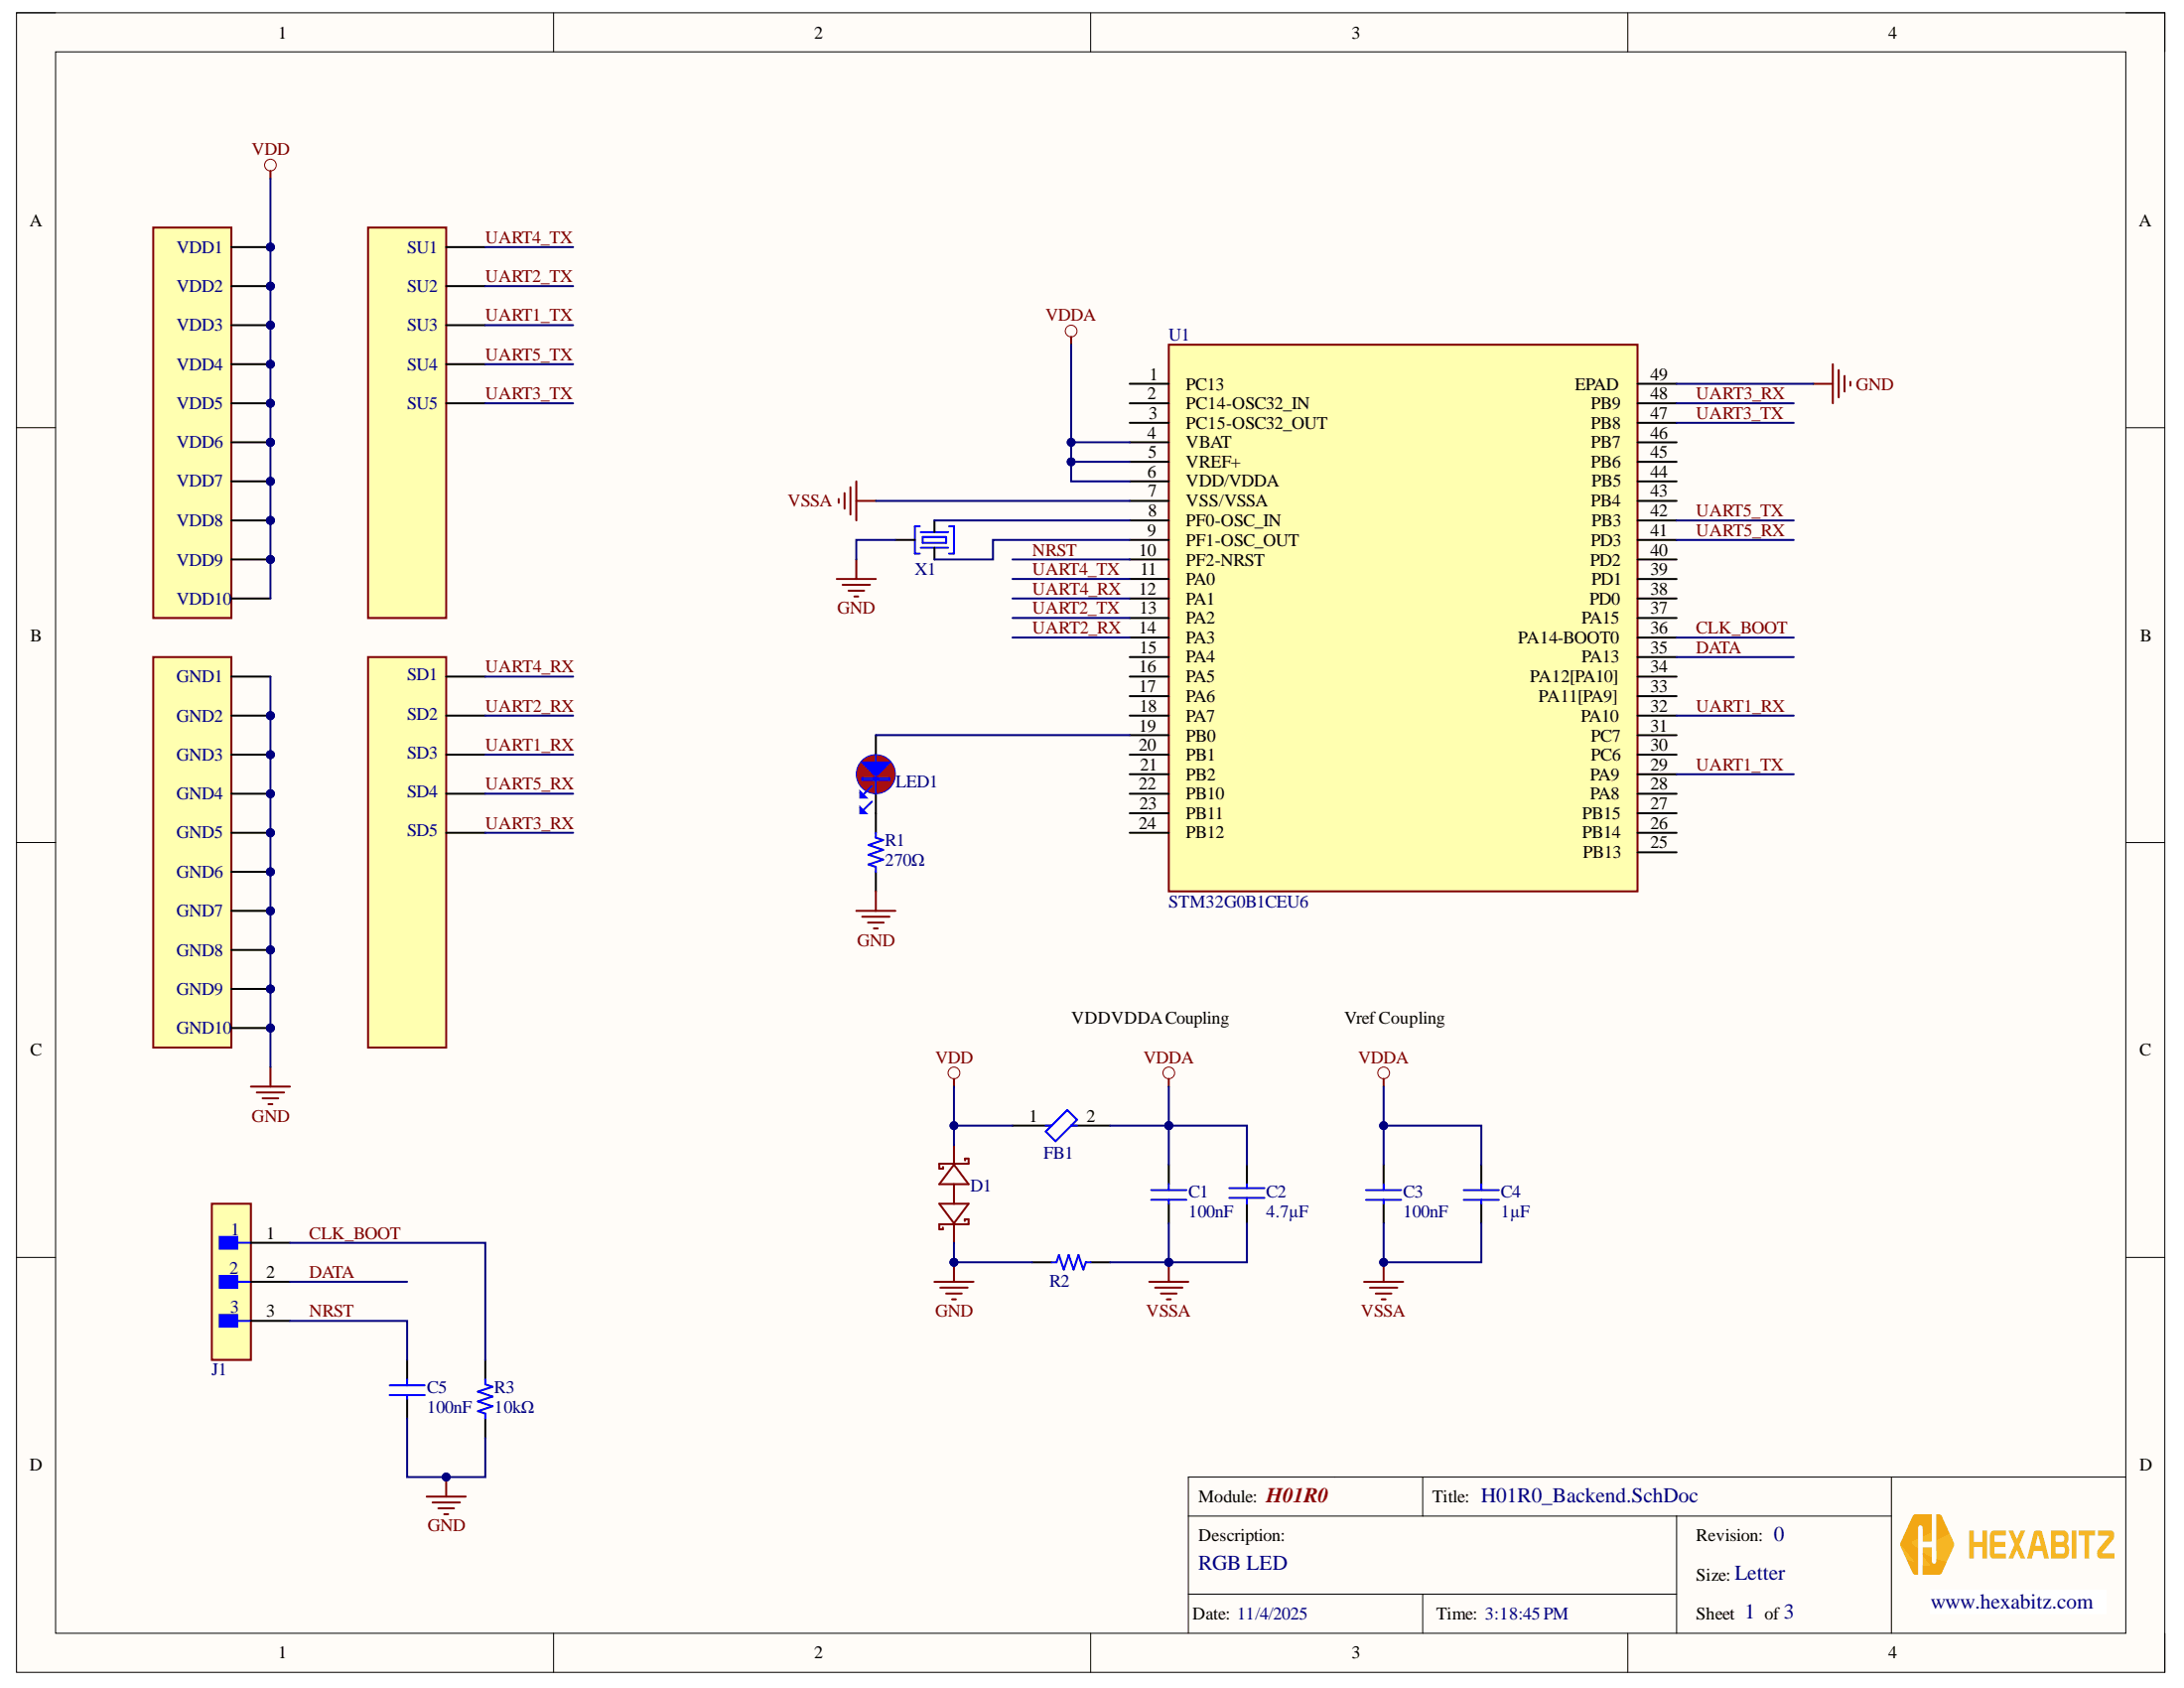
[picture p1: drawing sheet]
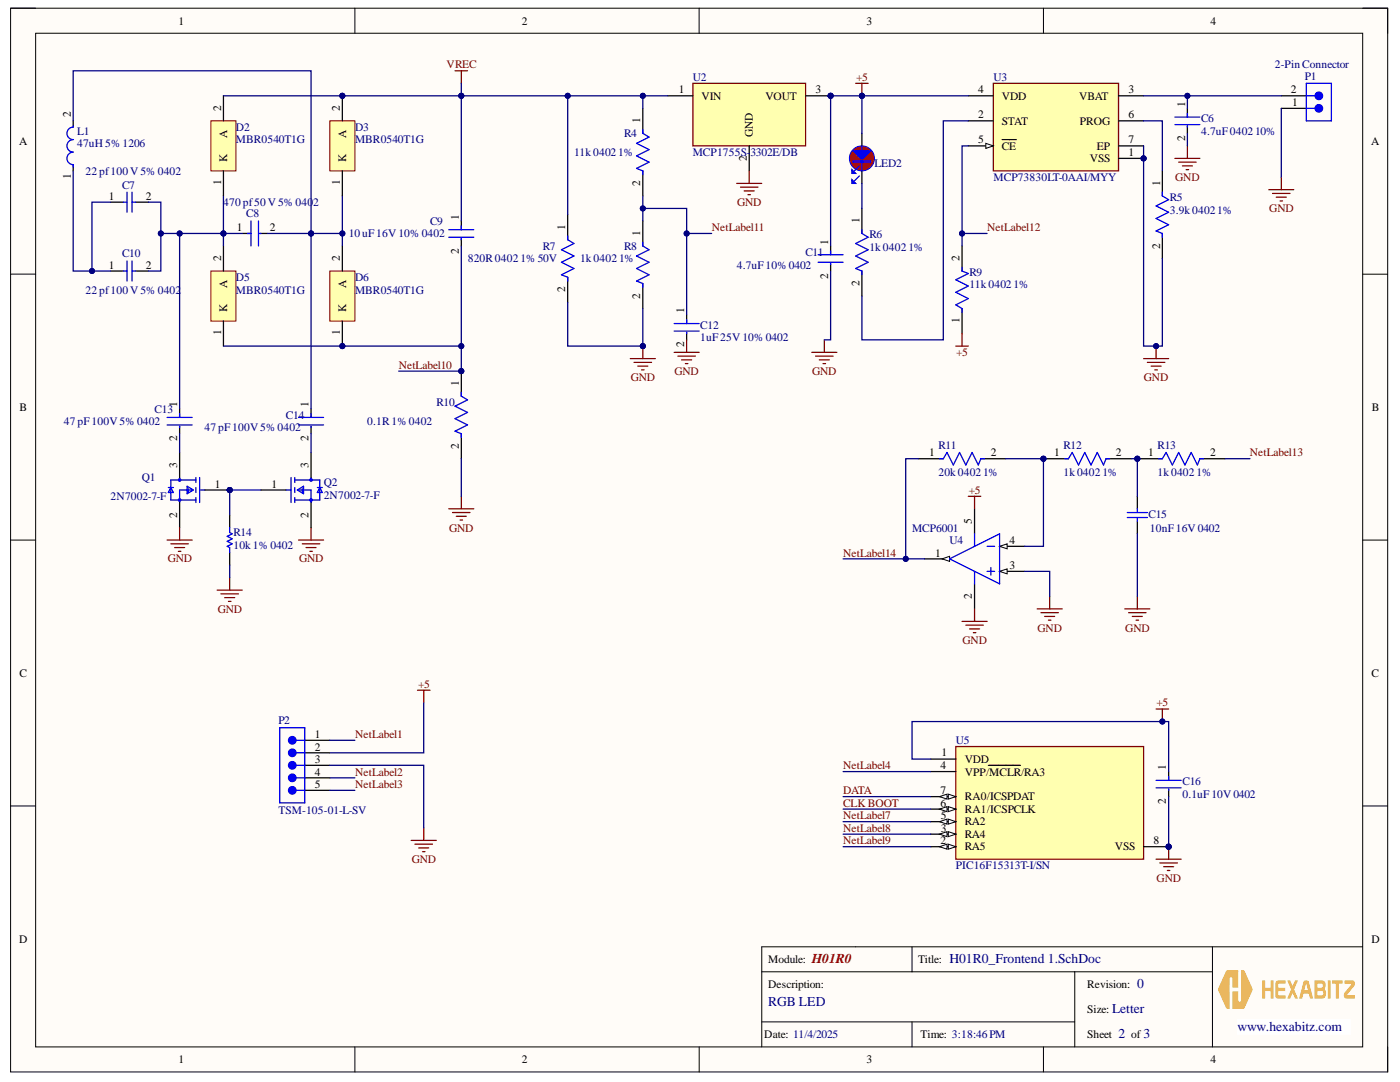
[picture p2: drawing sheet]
# Altium project H01R0.PrjPcb
Module_Description: RGB LED; Module_Name: H01R0; revision: 0
2 sheets, 80 parts. Net scope: global (net labels, ports and power ports of the same name join across sheets).
Board file: H01R0.PcbDoc
Sheets:
  H01R0_Backend.SchDoc
  H01R0_Frontend 1.SchDoc

## Sheet H01R0_Backend.SchDoc
size Letter; CompanyName: Hexabitz; DocumentNumber: 1; SheetNumber: 1; SheetTotal: 3

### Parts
C1  value 100nF  [C0603]  (hidden comment: CL10B104KA8NNNC)
C2  value 4.7µF  [C0805]  (hidden comment: CL21X475KAQNNNE)
C3  value 100nF  [C0603]  (hidden comment: CL10B104KA8NNNC)
C4  value 1µF  [C0805]  (hidden comment: CC0805KKX7R7BB105)
C5  value 100nF  [C0603]  (hidden comment: CL10B104KA8NNNC)
D1  CDSOD323-T03SC  [SOD2513X114N]  (value not drawn)
FB1  MMZ1608Y300B  [FP-MMZ1608-0_8-MFG]  (value not drawn)
GND1  HEXABIT_UART_PORT  [HEXABIT_POWER_PORT_D]  (value not drawn)  (no BOM)
GND2  HEXABIT_UART_PORT  [HEXABIT_POWER_PORT_D]  (value not drawn)  (no BOM)
GND3  HEXABIT_UART_PORT  [HEXABIT_POWER_PORT_D_300R]  (value not drawn)  (no BOM)
GND4  HEXABIT_UART_PORT  [HEXABIT_POWER_PORT_D]  (value not drawn)  (no BOM)
GND5  HEXABIT_UART_PORT  [HEXABIT_POWER_PORT_D]  (value not drawn)  (no BOM)
GND6  HEXABIT_UART_PORT  [HEXABIT_POWER_PORT_D]  (value not drawn)  (no BOM)
GND7  HEXABIT_UART_PORT  [HEXABIT_POWER_PORT_D]  (value not drawn)  (no BOM)
GND8  HEXABIT_UART_PORT  [HEXABIT_POWER_PORT_D_300L]  (value not drawn)  (no BOM)
GND9  HEXABIT_UART_PORT  [HEXABIT_POWER_PORT_D]  (value not drawn)  (no BOM)
GND10  HEXABIT_UART_PORT  [HEXABIT_POWER_PORT_D]  (value not drawn)  (no BOM)
J1  TSW-103-14-G-S  [FP-TSW-103-14-G-S-MFG]  (value not drawn)
LED1  VLMS1300-GS08  [FP-6_541-5092_01-4-MFG]  (value not drawn)
R1  value 270Ω  [R0603]  (hidden comment: Manufacturer Part Number)
R2  Manufacturer Part Number  [R0603]  (value not drawn)
R3  value 10kΩ  [R0603]  (hidden comment: Manufacturer Part Number)
SD1  HEXABIT_UART_PORT  [HEXABIT_UART_PORT_D]  (value not drawn)  (no BOM)
SD2  HEXABIT_UART_PORT  [HEXABIT_UART_PORT_D]  (value not drawn)  (no BOM)
SD3  HEXABIT_UART_PORT  [HEXABIT_UART_PORT_D]  (value not drawn)  (no BOM)
SD4  HEXABIT_UART_PORT  [HEXABIT_UART_PORT_D]  (value not drawn)  (no BOM)
SD5  HEXABIT_UART_PORT  [HEXABIT_UART_PORT_D]  (value not drawn)  (no BOM)
SU1  HEXABIT_UART_PORT  [HEXABIT_UART_PORT_U]  (value not drawn)  (no BOM)
SU2  HEXABIT_UART_PORT  [HEXABIT_UART_PORT_U]  (value not drawn)  (no BOM)
SU3  HEXABIT_UART_PORT  [HEXABIT_UART_PORT_U]  (value not drawn)  (no BOM)
SU4  HEXABIT_UART_PORT  [HEXABIT_UART_PORT_U]  (value not drawn)  (no BOM)
SU5  HEXABIT_UART_PORT  [HEXABIT_UART_PORT_U]  (value not drawn)  (no BOM)
U1  STM32G0B1CEU6  [QFN50P700X700X65-49N-D]
VDD1  HEXABIT_UART_PORT  [HEXABIT_POWER_PORT_U]  (value not drawn)  (no BOM)
VDD2  HEXABIT_UART_PORT  [HEXABIT_POWER_PORT_U]  (value not drawn)  (no BOM)
VDD3  HEXABIT_UART_PORT  [HEXABIT_POWER_PORT_U_300R]  (value not drawn)  (no BOM)
VDD4  HEXABIT_UART_PORT  [HEXABIT_POWER_PORT_U]  (value not drawn)  (no BOM)
VDD5  HEXABIT_UART_PORT  [HEXABIT_POWER_PORT_U]  (value not drawn)  (no BOM)
VDD6  HEXABIT_UART_PORT  [HEXABIT_POWER_PORT_U]  (value not drawn)  (no BOM)
VDD7  HEXABIT_UART_PORT  [HEXABIT_POWER_PORT_U]  (value not drawn)  (no BOM)
VDD8  HEXABIT_UART_PORT  [HEXABIT_POWER_PORT_U_300L]  (value not drawn)  (no BOM)
VDD9  HEXABIT_UART_PORT  [HEXABIT_POWER_PORT_U]  (value not drawn)  (no BOM)
VDD10  HEXABIT_UART_PORT  [HEXABIT_POWER_PORT_U]  (value not drawn)  (no BOM)
X1  CSTCE8M00G52Z-R0  [XTALL_CSTCE8M00G52]  (value not drawn)

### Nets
GND: C5.1 D1.1(A) GND1.Pwr_D GND2.Pwr_D GND3.Pwr_D GND4.Pwr_D GND5.Pwr_D GND6.Pwr_D GND7.Pwr_D GND8.Pwr_D GND9.Pwr_D GND10.Pwr_D R1.1 R2.1 R3.2 U1.49(EPAD) X1.P$2
VDD: D1.2(C) FB1.1 VDD1.Pwr_U VDD2.Pwr_U VDD3.Pwr_U VDD4.Pwr_U VDD5.Pwr_U VDD6.Pwr_U VDD7.Pwr_U VDD8.Pwr_U VDD9.Pwr_U VDD10.Pwr_U
VDDA: C1.2 C2.1 C3.2 C4.2 FB1.2 U1.4(VBAT) U1.5(VREF+) U1.6(VDD/VDDA)
VSSA: C1.1 C2.2 C3.1 C4.1 R2.2 U1.7(VSS/VSSA)
CLK_BOOT: J1.1 R3.1 U1.36(PA14-BOOT0)
DATA: J1.2 U1.35(PA13)
NRST: C5.2 J1.3 U1.10(PF2-NRST)
UART1_RX: SD3.UART_D U1.32(PA10)
UART1_TX: SU3.UART_U U1.29(PA9)
UART2_RX: SD2.UART_D U1.14(PA3)
UART2_TX: SU2.UART_U U1.13(PA2)
UART3_RX: SD5.UART_D U1.48(PB9)
UART3_TX: SU5.UART_U U1.47(PB8)
UART4_RX: SD1.UART_D U1.12(PA1)
UART4_TX: SU1.UART_U U1.11(PA0)
UART5_RX: SD4.UART_D U1.41(PD3)
UART5_TX: SU4.UART_U U1.42(PB3)
NetLED1_1: LED1.1 R1.2
NetLED1_2: LED1.2 U1.19(PB0)
NetU1_8: U1.8(PF0-OSC_IN) X1.P$3
NetU1_9: U1.9(PF1-OSC_OUT) X1.P$1

Not connected (* = marked no-connect by the designer): U1 1(PC13) 2(PC14-OSC32_IN) 3(PC15-OSC32_OUT) 15(PA4) 16(PA5) 17(PA6) 18(PA7) 20(PB1) 21(PB2) 22(PB10) 23(PB11) 24(PB12) 25(PB13) 26(PB14) 27(PB15) 28(PA8) 30(PC6) 31(PC7) 33(PA11[PA9]) 34(PA12[PA10]) 37(PA15) 38(PD0) 39(PD1) 40(PD2) 43(PB4) 44(PB5) 45(PB6) 46(PB7)

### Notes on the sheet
- VDDVDDA Coupling
- Vref Coupling

## Sheet H01R0_Frontend 1.SchDoc
size Letter; CompanyName: Hexabitz; DocumentNumber: 2; SheetNumber: 2; SheetTotal: 3

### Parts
C6  4.7uF 0402 10%  [FP-GRM188-0_2-IPC_A]
C7  22 pf 100 V 5% 0402  [CAPC1005X61X26LL10T16]
C8  470 pf 50 V 5% 0402  [FP-C0402-BB-MFG]
C9  10 uF 16V 10% 0402  [FP-GRM21B-0_1-IPC_B]
C10  22 pf 100 V 5% 0402  [CAPC1005X61X26LL10T16]
C11  4.7uF 10% 0402  [FP-GRM188-0_2-IPC_A]
C12  1uF 25V 10% 0402  [FP-GRM155-0_05-IPC_C]
C13  47 pF 100V 5% 0402  [FP-GQM155-0_05-IPC_A]
C14  47 pF 100V 5% 0402  [FP-GQM155-0_05-IPC_A]
C15  10nF 16V 0402  [CAPC1005X60X26LL10T16]
C16  0.1uF 10V 0402  [FP-C0402-BB-MFG]
D2  MBR0540T1G  [ONSC-SOD-123-2-425-04_V]
D3  MBR0540T1G  [ONSC-SOD-123-2-425-04_V]
D5  MBR0540T1G  [ONSC-SOD-123-2-425-04_V]
D6  MBR0540T1G  [ONSC-SOD-123-2-425-04_V]
L1  47uH 5% 1206  [FP-LQH31CN_03-MFG]
LED2  VLMS1300-GS08  [FP-6_541-5092_01-4-MFG]  (value not drawn)
P1  2-Pin Connector  [679302124022]
P2  TSM-105-01-L-SV  [SMTC-TSM-105-01-X-SV]
Q1  2N7002-7-F  [FP-SOT23-MFG]
Q2  2N7002-7-F  [FP-SOT23-MFG]
R4  11k 0402 1%  [FP-CRCW0402-e3-IPC_B]
R5  3.9k 0402 1%  [FP-RN73R1E-IPC_C]
R6  1k 0402 1%  [FP-AC0402-IPC_C]
R7  820R 0402 1% 50V  [FP-MCS0402-IPC_C]
R8  1k 0402 1%  [FP-RNCP0402-IPC_C]
R9  11k 0402 1%  [FP-CRCW0402-e3-IPC_B]
R10  0.1R 1% 0402  [FP-CSR0402-IPC_A]
R11  20k 0402 1%  [FP-TFCR0402-IPC_A]
R12  1k 0402 1%  [FP-RNCP0402-IPC_C]
R13  1k 0402 1%  [FP-RNCP0402-IPC_C]
R14  10k 1% 0402  [RESC1005X40X25LL10T10]
U2  MCP1755S-3302E/DB  [FP-C04-032-MFG]
U3  MCP73830LT-0AAI/MYY  [FP-C04-078-IPC_C]
U4  MCP6001  [SOT-23-OT5_L]
U5  PIC16F15313T-I/SN  [FP-C04-057-MFG]

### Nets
+5: C11.1 C16.1 LED2.2 P2.2 R9.1 U2.3(VOUT) U3.4(VDD) U4.5(VDD) U5.1(VDD)
GND: C6.2 C11.2 C12.2 C15.2 C16.2 P1.1 P2.3 Q1.2(S) Q2.2(S) R5.2 R7.2 R8.2 R10.2 R14.1 U2.2(GND) U3.1(VSS) U3.7(EP) U4.2(VSS) U4.3(VIN+) U5.8(VSS)
VREC: C9.1 D2.2(A) D3.2(A) R4.1 R7.1 U2.1(VIN)
CLK BOOT: U5.6(RA1/ICSPCLK)
DATA: U5.7(RA0/ICSPDAT)
NetLabel1: P2.1
NetLabel2: P2.4
NetLabel3: P2.5
NetLabel4: U5.4(VPP/~{MCLR}/RA3)
NetLabel7: U5.5(RA2)
NetLabel8: U5.3(RA4)
NetLabel9: U5.2(RA5)
NetLabel10: C9.2 D5.1(K) D6.1(K) R10.1
NetLabel11: C12.1 R4.2 R8.1
NetLabel12: R9.2 U3.5(~{CE})
NetLabel13: R13.2
NetLabel14: R11.1 U4.1(VOUT)
NetC6_1: C6.1 P1.2 U3.3(VBAT)
NetC7_1: C7.1 C10.1 L1.1
NetC7_2: C7.2 C8.1 C10.2 C13.1 D2.1(K) D5.2(A)
NetC8_2: C8.2 C14.1 D3.1(K) D6.2(A) L1.2
NetC13_2: C13.2 Q1.3(D)
NetC14_2: C14.2 Q2.3(D)
NetC15_1: C15.1 R12.2 R13.1
NetLED2_1: LED2.1 R6.1
NetQ1_1: Q1.1(G) Q2.1(G) R14.2
NetR5_1: R5.1 U3.6(PROG)
NetR6_2: R6.2 U3.2(STAT)
NetR11_2: R11.2 R12.1 U4.4(VIN-)

## Nets that join several sheets
GND: H01R0_Backend (17 pins), H01R0_Frontend 1 (20 pins)
DATA: H01R0_Backend (J1.2 U1.35), H01R0_Frontend 1 (U5.7)
